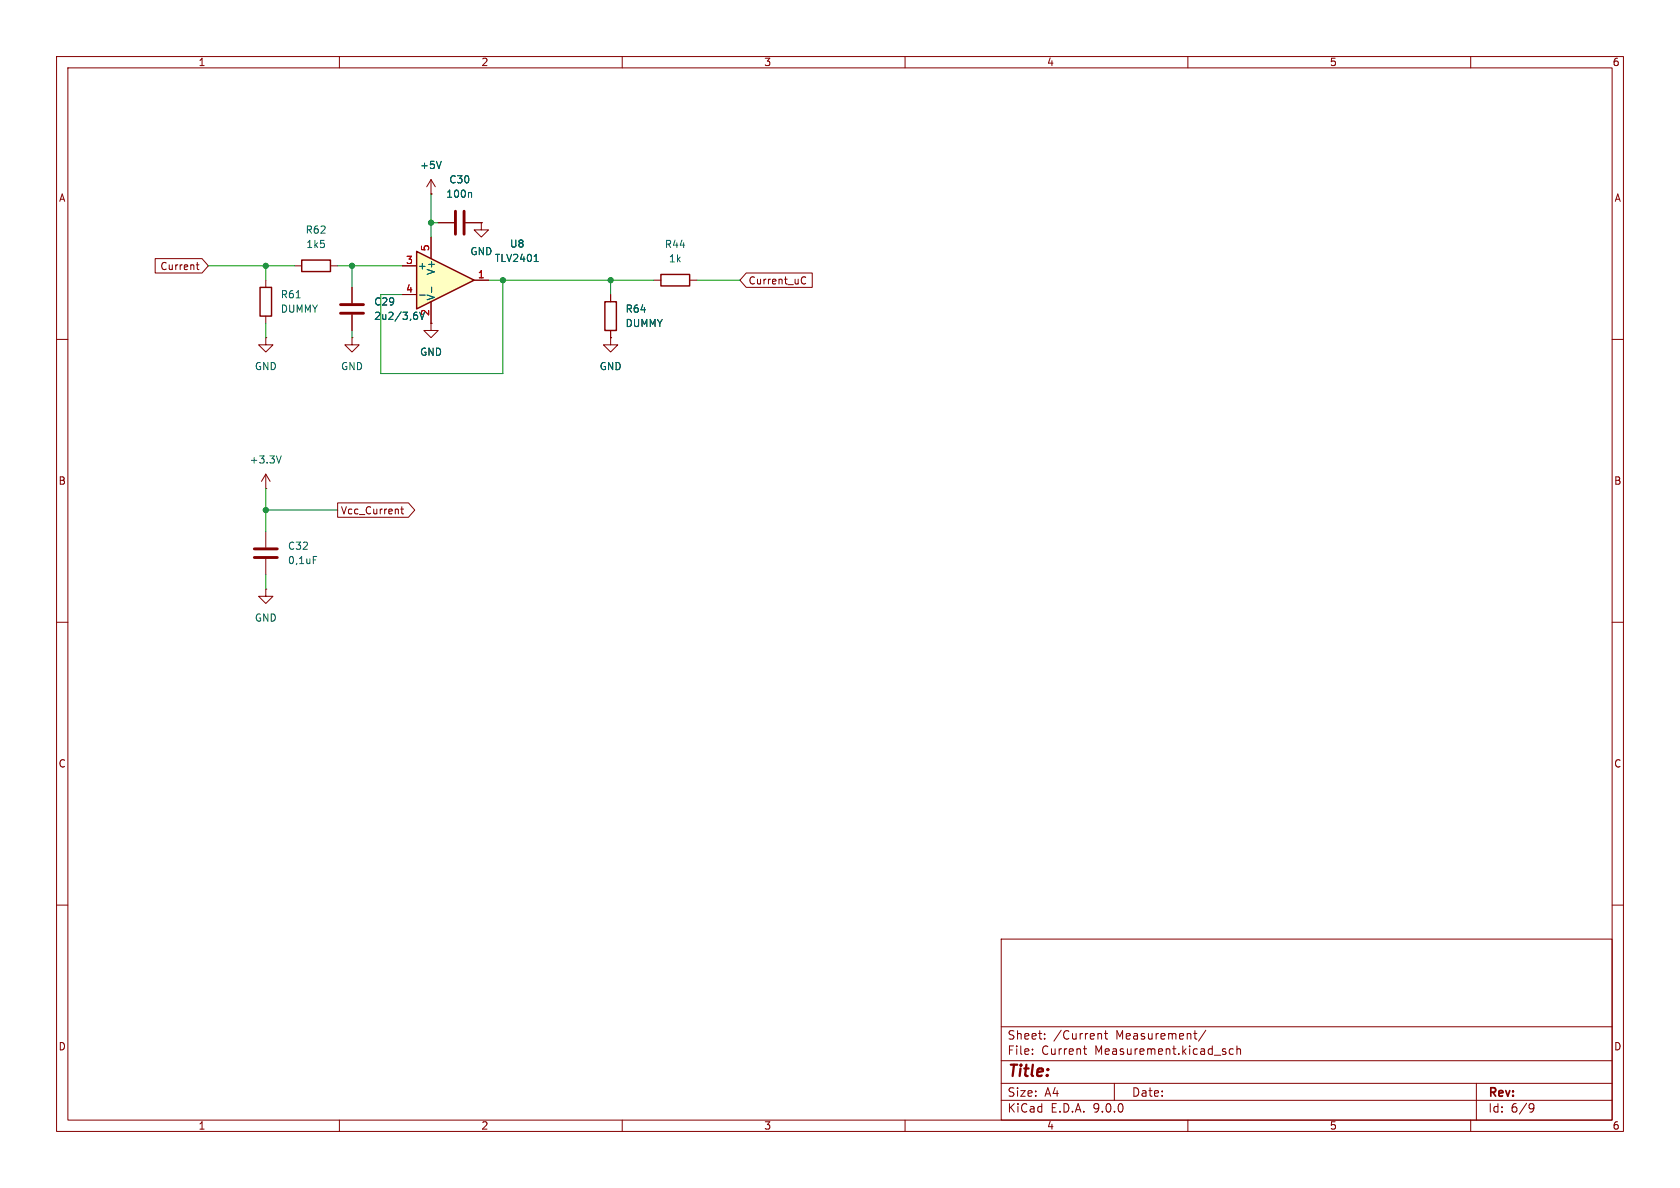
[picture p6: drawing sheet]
<svg xmlns="http://www.w3.org/2000/svg" width="297mm" height="210mm" viewBox="0 0 297 210" stroke-linecap="round" stroke-linejoin="round" font-family="sans-serif">
<g fill="none" stroke="#840000" stroke-width=".18">
<path d="M10 10h277v190h-277zM12 12h273v186h-273zM60 10v2M110 10v2M160 10v2M210 10v2M260 10v2M10 60h2M285 60h2M10 110h2M285 110h2M10 160h2"/>
<path d="M177 166h108v32h-108zM285 160h2M60 198v2M110 198v2M160 198v2M177 194.5h108M177 191.5h108M177 187.5h108M177 181.5h108M182.5 186.3v.1M182.5 185.5v.1M184.7 183.6v.1"/>
<path d="M184.7 182.8v.1M191.5 185.4h.6M191.7 184.9v1.3l.4 .2M194.3 182.7h.2l.2 .2v.8M195.2 182.7h.6M195.5 182.2v1.3l.3 .2M197 191.5v3M210 198v2M211 182.7h.6M211.3 183.6l.3 .1M213.2 182.1l-1.3 2M218 185.5l-.4-.1-.3 .3v.4l.2 .2h.5"/>
<path d="M218.7 185.5l.2-.1 .3 .1 .1 .9M218.7 184.9v1.5M260 198v2M261 191.5v6.5M270.6 195.1l.5 .1a.99 .99 0 0 1-.4 1.4h-.2M271.2 195.7l-.3 .3h-.3"/>
</g>
<path d="M73.7 44.5l10.1 5-10.1 5.1z" fill="#ffffc2"/>
<path d="M46 50.8h2v5.1h-2zM53.3 46h5.1v2h-5.1zM73.7 44.5l10.1 5-10.1 5.1zM106.9 53.3h2.1v5.1h-2.1zM116.8 48.5h5.1v2h-5.1z" fill="none" stroke="#840000" stroke-width=".25"/>
<g fill="none" stroke="#840000" stroke-width=".18">
<path d="M76.2 34.3h.1M76.2 31.8v2.5M76.2 31.8l-.8 1.2M76.2 31.8l.8 1.2M77.5 39.4h2.8M82.3 39.4h2.8M85.1 39.4v1.2h1.3l-1.3 1.3-1.3-1.3h1.3M85.1 39.4h.1M27.4 45.7h8.3l1.1 1.3-1.1 1.3h-8.3zM34.7 46.8h.5M34.9 46.4v1.1l.3 .2M47 59.7v1.3h1.3l-1.3 1.2-1.3-1.2h1.3"/>
<path d="M47 59.7h.1M47 49.5v1.3M47 55.9v1.3M52.1 47h1.2M58.4 47h1.3M62.2 59.7v1.3h1.3l-1.3 1.2-1.2-1.2h1.2M62.2 59.7h.1M62.2 50.8v2.8M62.2 55.6v2.8M71.1 47h2.6M71.1 52.1h2.6M76.2 57.2v1.2h1.3l-1.3 1.3-1.3-1.3h1.3"/>
<path d="M76.2 57.2h.1M76.2 41.9v3.8M76.2 53.3v3.9M83.8 49.5h2.6M107.9 59.7v1.3h1.3l-1.3 1.2-1.2-1.2h1.2M107.9 59.7h.1M107.9 52.1v1.2M107.9 58.4v1.3M115.6 49.5h1.2M121.9 49.5h1.3M131.9 48.3h11.7v2.5h-11.7l-1.1-1.3zM141.9 49l.3-.1 .2 .2"/>
<path d="M142.4 50.1l-.2 .1-.3-.1M47 86.4h.1M47 83.8l-.8 1.3M47 83.8l.8 1.3M47 83.8v2.6M47 94v2.8M47 98.8v2.8M59.7 88.9h12.5l1.1 1.3-1.1 1.2h-12.5zM70.8 90h.5M71 89.6v1.1l.3 .1M47 104.1v1.3h1.3l-1.3 1.3-1.3-1.3h1.3M47 104.1h.1"/>
</g>
<path d="M78 28.5l-.4 1.3M83.2 34l.2 .2v.7M52.4 52.6h.7M73.7 55.7l.1 .2-.1 .5M74.2 52.2h1M76.3 50.8v.9M94.4 46.2h.8M49.7 80.6l-.4 1.3M55.4 98.4h.6" fill="none" stroke="#006464" stroke-width=".18"/>
<path d="M80.5 37.3v4.1M82 37.3v4.1M60.2 53.8h4.1M60.2 55.4h4.1M45 97h4M45 98.6h4" fill="none" stroke="#840000" stroke-width=".51"/>
<g fill="none" stroke="#009600" stroke-width=".18">
<path d="M76.2 39.4h1.3M76.2 34.3v7.6M36.8 47h15.3M47 47v2.5M47 57.2v2.5M59.7 47h11.4M62.2 47v3.8M62.2 58.4v1.3M86.4 49.5h29.2M88.9 49.5v16.5h-21.6v-13.9h3.8M107.9 49.5v2.6M123.2 49.5h7.6"/>
<path d="M47 86.4v7.6M47 90.2h12.7M47 101.6v2.5"/>
</g>
<g fill="#009600" stroke="#009600" stroke-width=".18">
<circle cx="62.2" cy="47" r=".46"/>
<circle cx="47" cy="90.2" r=".46"/>
<circle cx="88.9" cy="49.5" r=".46"/>
<circle cx="107.9" cy="49.5" r=".46"/>
<circle cx="47" cy="47" r=".46"/>
<circle cx="76.2" cy="39.4" r=".46"/>
</g>
<text font-size="2.8" fill="#840000" x="178" y="190.9">Title:</text>
<g font-size="2.1" fill="#840000">
<text x="178" y="184">Sheet:</text>
<text x="186.2" y="184">/Current</text>
<text x="197.3" y="184">Measurement/</text>
<text x="178" y="186.7">File:</text>
<text x="184.1" y="186.7">Current</text>
<text x="193.6" y="186.7">Measurement.kicad_sch</text>
<text x="178" y="196.9">KiCad</text>
<text x="178" y="194.1">Size:</text>
<text x="184.7" y="194.1">A4</text>
<text x="185.7" y="196.9">E.D.A.</text>
<text x="193.3" y="196.9">9.0.0</text>
<text x="200" y="194.1">Date:</text>
<text x="263" y="194.3">Rev:</text>
<text x="263" y="196.9">Id:</text>
<text x="267.1" y="196.9">6/9</text>
</g>
<g font-size="1.8" fill="#840000">
<text x="35" y="11.9">1</text>
<text x="85" y="11.9">2</text>
<text x="135" y="11.9">3</text>
<text x="185" y="11.9">4</text>
<text x="235" y="11.9">5</text>
<text x="285" y="11.9">6</text>
<text x="10.3" y="35.9">A</text>
<text x="285.3" y="35.9">A</text>
<text x="28.2" y="47.9">Current</text>
<text x="132.2" y="50.5">Current_uC</text>
<text x="10.3" y="85.9">B</text>
<text x="285.3" y="85.9">B</text>
<text x="60.2" y="91.1">Vcc_Current</text>
<text x="10.3" y="135.9">C</text>
<text x="285.3" y="135.9">C</text>
<text x="10.3" y="185.9">D</text>
<text x="285.3" y="185.9">D</text>
<text x="35" y="199.9">1</text>
<text x="85" y="199.9">2</text>
<text x="135" y="199.9">3</text>
<text x="185" y="199.9">4</text>
<text x="235" y="199.9">5</text>
<text x="285" y="199.9">6</text>
</g>
<g font-size="1.8" fill="#006464">
<text x="74.2" y="30.1">+5V</text>
<text x="78.8" y="35.2">100n</text>
<text x="79.3" y="32.6">C30</text>
<text x="53.9" y="41.5">R62</text>
<text x="54.1" y="44">1k5</text>
<text x="73.8" y="47.9">+</text>
<text x="83.1" y="45.3">GND</text>
<text x="87.4" y="46.5">TLV2401</text>
<text x="90.1" y="44">U8</text>
<text x="117.4" y="44">R44</text>
<text x="118.2" y="46.6">1k</text>
<text x="49.5" y="52.9">R61</text>
<text x="77.1" y="53.2" transform="rotate(-90 77.1 53.2)">V-</text>
<text x="77.1" y="48.7" transform="rotate(-90 77.1 48.7)">V+</text>
<text x="49.5" y="55.5">DUMMY</text>
<text x="66" y="56.7">2u2/3,6V</text>
<text x="66" y="54.2">C29</text>
<text x="110.5" y="58">DUMMY</text>
<text x="110.5" y="55.5">R64</text>
<text x="45" y="65.6">GND</text>
<text x="60.2" y="65.6">GND</text>
<text x="74.2" y="63.1">GND</text>
<text x="105.9" y="65.6">GND</text>
<text x="44" y="82.1">+3.3V</text>
<text x="50.8" y="97.4">C32</text>
<text x="50.8" y="99.9">0,1uF</text>
<text x="45" y="110.1">GND</text>
</g>
<g font-size="1.8" fill="#a90000">
<text x="71.7" y="46.7">3</text>
<text x="75.9" y="44.5" transform="rotate(-90 75.9 44.5)">5</text>
<text x="71.7" y="51.8">4</text>
<text x="84.4" y="49.3">1</text>
<text x="75.9" y="56" transform="rotate(-90 75.9 56)">2</text>
</g>
</svg>
